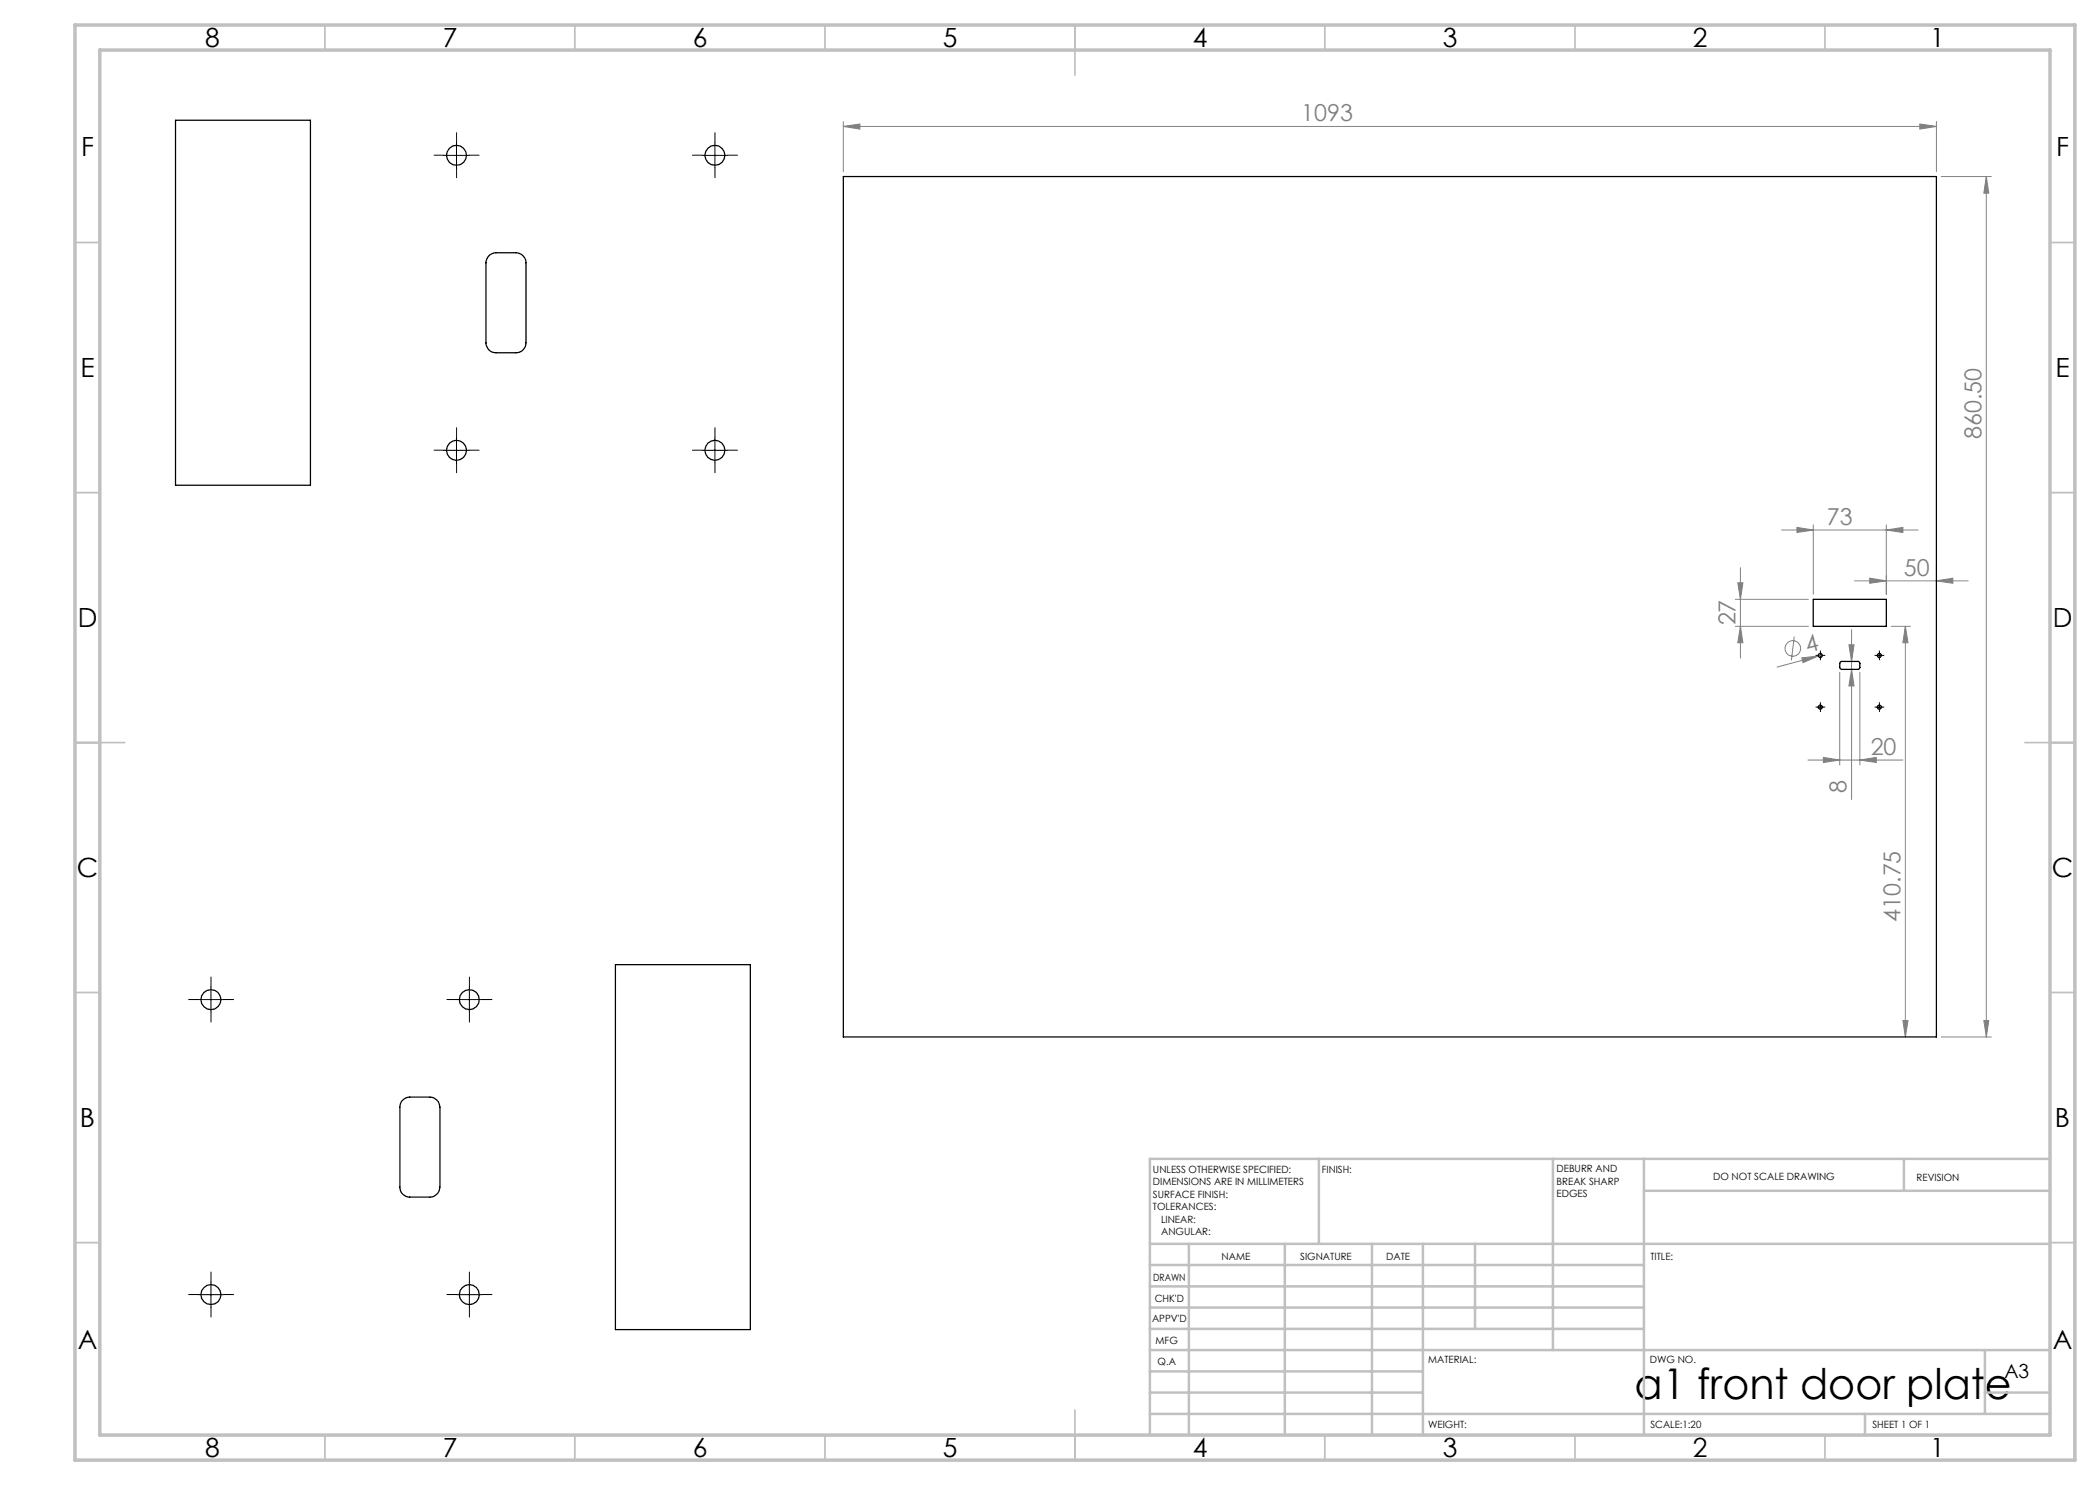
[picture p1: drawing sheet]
<svg xmlns="http://www.w3.org/2000/svg" width="420mm" height="297mm" viewBox="0 0 420 297" stroke-linecap="round" stroke-linejoin="round" font-family="sans-serif">
<g fill="none" stroke="#808080" stroke-width=".2">
<path d="M168.7 25.3l3.3-.5v1zM168.7 24.3v10M168.7 25.3h218.6M384 24.8l3.3 .5-3.3 .5zM387.3 24.3v10M388.3 35.3h10M397.3 35.3l.5 3.3h-1zM397.3 35.3v172.1M347.1 119.9h14.6M347.6 116.6h1l-.5 3.3zM348.1 113.5v18.1M356.3 106h27.3"/>
<path d="M359.4 105.5l3.3 .5-3.3 .5zM362.7 105v13.8M370.9 116.2h22.7M373.9 115.6l3.4 .6-3.4 .5zM377.3 106l3.3-.5v1zM377.3 105v13.8M387.3 116.2l3.3-.6v1.1zM347.1 125.3h14.6M348.1 125.3l.5 3.2h-1zM358.8 127.3l-.5 4.8M360.4 131.6l3.3-.4-3.1 1.3zM363.7 131.2l-8.3 2.2"/>
<path d="M364.5 131l-.8 .2M367.9 134.5v18.5M369.8 129h1l-.5 3.3zM370.3 133.9l.5 3.3h-1zM370.3 125.9v34M372 134.5v18.5M378.2 125.3h3.9M381.1 125.3l.5 3.2h-1zM381.1 125.3v82.1M361.6 152h19M364.7 151.5l3.2 .5-3.2 .5zM372 152l3.2-.5v1z"/>
<path d="M380.6 204.1h1l-.5 3.3zM388.3 207.4h10M396.8 204.1h1l-.5 3.3z"/>
<circle cx="358.6" cy="129.7" r="1.56"/>
</g>
<g fill="none" stroke="#000" stroke-width=".2" stroke-dasharray="15.2 1.3 1.3 1.3">
<path d="M88.8 31h-2M91.3 33.5v2M91.3 28.5v-2M93.8 31h2M140.5 31h-2M143 33.5v2M143 28.5v-2M145.5 31h2M88.8 90h-2M91.3 92.5v2M91.3 87.5v-2M93.8 90h2"/>
<path d="M140.5 90h-2M143 92.5v2M143 87.5v-2M145.5 90h2M363.6 131.1h-.4M364.1 131.6v.4M364.1 130.6v-.4M364.6 131.1h.4M375.4 131.1h-.4M375.9 131.6v.4M375.9 130.6v-.4M376.4 131.1h.4"/>
<path d="M363.6 141.4h-.4M364.1 141.9v.4M364.1 140.9v-.4M364.6 141.4h.4M375.4 141.4h-.4M375.9 141.9v.4M375.9 140.9v-.4M376.4 141.4h.4M39.7 199.9h-2M42.2 197.4v-2M44.7 199.9h2M91.4 199.9h-2"/>
<path d="M93.9 197.4v-2M96.4 199.9h2M42.2 202.4v2M93.9 202.4v2M39.7 258.9h-2M42.2 256.4v-2M44.7 258.9h2M91.4 258.9h-2M93.9 256.4v-2M96.4 258.9h2M42.2 261.4v2M93.9 261.4v2"/>
</g>
<g fill="none" stroke="#000" stroke-width=".2">
<path d="M88.8 31.1h5M91.3 28.6v4.9M140.5 31.1h5M143 28.6v4.9M88.8 90.1h5M91.3 87.6v5M140.5 90.1h5M143 87.6v5M363.6 131.1h1M364.1 130.6v1M375.4 131.1h1M375.8 130.6v1"/>
<path d="M363.6 141.4h1M364.1 140.9v1M375.4 141.4h1M375.8 140.9v1M39.7 199.9h5M42.2 197.4v5M91.4 199.9h5M93.9 197.4v5M39.7 258.9h5M42.2 256.4v5M91.4 258.9h5M93.9 256.4v5"/>
</g>
<g fill="none" stroke="#c0c0c0" stroke-width=".35">
<path d="M65 5v5M115 5v5M165 5v5M215 5v10M265 5v5M315 5v5M365 5v5M15 48.5h5M410 48.5h5M15 98.5h5M410 98.5h5M15 148.5h10"/>
<path d="M405 148.5h10M15 198.5h5M410 198.5h5M15 248.5h5M410 248.5h5M65 287v5M115 287v5M165 287v5M215 282v10M265 287v5M315 287v5M365 287v5"/>
</g>
<g fill="none" stroke="#c0c0c0" stroke-width=".5">
<path d="M263.8 231.8v17M310.6 231.8v38.2M328.8 231.8v55.2M328.8 238.2h81.2M380.8 231.8v6.4M410 231.8h-180v55.2M230 248.8h180M230 257.3h98.8M230 253h98.8M237.8 248.8v38.2M257 248.8v38.2M274.4 248.8v38.2"/>
<path d="M284.6 248.8v38.2M295 248.8v17M230 265.8h98.8M230 261.5h98.8M230 278.5h54.6M230 274.3h54.6M230 270h180M397 278.5h13M397 270v12.8M230 282.8h180M373 282.8v4.2"/>
</g>
<path d="M15 5h400v287h-400zM20 10h390v277h-390z" fill="none" stroke="#c0c0c0" stroke-width=".7"/>
<g fill="#808080">
<path d="M360.4 131.6l3.3-.4-3.1 1.3z"/>
<path d="M373.9 115.6l3.4 .6-3.4 .5zM387.3 116.2l3.3-.6v1.1z"/>
<path d="M377.3 106l3.3-.5v1zM359.4 105.5l3.3 .5-3.3 .5z"/>
<path d="M364.7 151.5l3.2 .5-3.2 .5zM372 152l3.2-.5v1z"/>
<path d="M384 24.8l3.3 .5-3.3 .5zM168.7 25.3l3.3-.5v1z"/>
<path d="M370.3 133.9l.5 3.3h-1zM369.8 129h1l-.5 3.3z"/>
<path d="M396.8 204.1h1l-.5 3.3zM397.3 35.3l.5 3.3h-1z"/>
<path d="M381.1 125.3l.5 3.2h-1zM380.6 204.1h1l-.5 3.3z"/>
<path d="M347.6 116.6h1l-.5 3.3zM348.1 125.3l.5 3.2h-1z"/>
</g>
<g fill="none" stroke="#000" stroke-width=".25">
<path d="M35.1 24.1h27v72.9h-27zM168.7 35.3h218.6v172.1h-218.6zM97.8 51.1l1-.5 4.4-.1a2.05 2.05 0 0 1 2 2.1v16a1.99 1.99 0 0 1-2 2h-4a1.99 1.99 0 0 1-2-2v-16l.2-.8zM362.7 119.9h14.6v5.4h-14.6zM368 132.5l.3-.2h3.4l.3 .3v1l-.3 .3h-3.4l-.4-.4zM123.1 192.9h27v73h-27zM80.5 220a1.92 1.92 0 0 1 1.5-.6h4a2.05 2.05 0 0 1 2 2v16a2.05 2.05 0 0 1-2 2h-4a1.99 1.99 0 0 1-2-2v-16a1.91 1.91 0 0 1 .5-1.4z"/>
<circle cx="91.3" cy="31.1" r="2"/>
<circle cx="143" cy="31.1" r="2"/>
<circle cx="91.3" cy="90" r="2"/>
<circle cx="143" cy="90" r="2"/>
<circle cx="364.1" cy="131.1" r=".39"/>
<circle cx="375.9" cy="131.1" r=".4"/>
<circle cx="364.1" cy="141.4" r=".39"/>
<circle cx="375.9" cy="141.4" r=".4"/>
<circle cx="42.2" cy="199.9" r="2"/>
<circle cx="93.9" cy="199.9" r="2"/>
<circle cx="42.2" cy="258.9" r="1.99"/>
<circle cx="93.9" cy="258.9" r="1.99"/>
</g>
<text font-size="8.5" x="326.9" y="279.7">a1 front door plate</text>
<g font-size="5.3">
<text x="41" y="9.5">8</text>
<text x="88.5" y="9.5">7</text>
<text x="138.5" y="9.5">6</text>
<text x="188.5" y="9.5">5</text>
<text x="238.5" y="9.5">4</text>
<text x="288.5" y="9.5">3</text>
<text x="338.5" y="9.5">2</text>
<text x="386" y="9.5">1</text>
<text x="16.2" y="31.2">F</text>
<text x="411.2" y="31.2">F</text>
<text x="16.1" y="75.5">E</text>
<text x="411.1" y="75.5">E</text>
<text x="15.5" y="125.5">D</text>
<text x="410.5" y="125.5">D</text>
<text x="15.4" y="175.5">C</text>
<text x="410.4" y="175.5">C</text>
<text x="16" y="225.5">B</text>
<text x="411" y="225.5">B</text>
<text x="15.5" y="269.8">A</text>
<text x="410.5" y="269.8">A</text>
<text x="41" y="291.5">8</text>
<text x="88.5" y="291.5">7</text>
<text x="138.5" y="291.5">6</text>
<text x="188.5" y="291.5">5</text>
<text x="238.5" y="291.5">4</text>
<text x="288.5" y="291.5">3</text>
<text x="338.5" y="291.5">2</text>
<text x="386" y="291.5">1</text>
</g>
<g font-size="4.7" fill="#808080">
<text x="260.2" y="24.3">1093</text>
<text x="396.3" y="87.9" transform="rotate(-90 396.3 87.9)">860.50</text>
<text x="365.4" y="105">73</text>
<text x="380.8" y="115.1">50</text>
<text x="347.1" y="125.1" transform="rotate(-90 347.1 125.1)">27</text>
<text x="361.5" y="130.7" transform="rotate(-15 361.5 130.7)">4</text>
<text x="374.1" y="151">20</text>
<text x="369.3" y="158.6" transform="rotate(-90 369.3 158.6)">8</text>
<text x="380.1" y="184.3" transform="rotate(-90 380.1 184.3)">410.75</text>
</g>
<text font-size="3.9" x="400.9" y="275.5">A3</text>
<g font-size="2">
<text x="230.6" y="234.6">UNLESS OTHERWISE SPECIFIED:</text>
<text x="230.6" y="237.1">DIMENSIONS ARE IN MILLIMETERS</text>
<text x="230.6" y="239.6">SURFACE FINISH:</text>
<text x="264.4" y="234.6">FINISH:</text>
<text x="311.3" y="234.5">DEBURR AND</text>
<text x="311.3" y="237">BREAK SHARP</text>
<text x="311.3" y="239.5">EDGES</text>
<text x="342.6" y="236">DO NOT SCALE DRAWING</text>
<text x="383.3" y="236.2">REVISION</text>
<text x="230.6" y="242.1">TOLERANCES:</text>
<text x="232.2" y="244.6">LINEAR:</text>
<text x="232.2" y="247.1">ANGULAR:</text>
<text x="244.3" y="252">NAME</text>
<text x="260" y="251.9">SIGNATURE</text>
<text x="277.2" y="251.9">DATE</text>
<text x="330.1" y="251.9">TITLE:</text>
<text x="230.6" y="256.1">DRAWN</text>
<text x="230.9" y="260.3">CHK'D</text>
<text x="230.4" y="264.4">APPV'D</text>
<text x="231.1" y="268.8">MFG</text>
<text x="231.5" y="273">Q.A</text>
<text x="285.6" y="272.5">MATERIAL:</text>
<text x="330" y="272.5">DWG NO.</text>
<text x="285.6" y="285.5">WEIGHT:</text>
<text x="330.1" y="285.6">SCALE:1:20</text>
<text x="374.5" y="285.6">SHEET 1 OF 1</text>
</g>
</svg>
